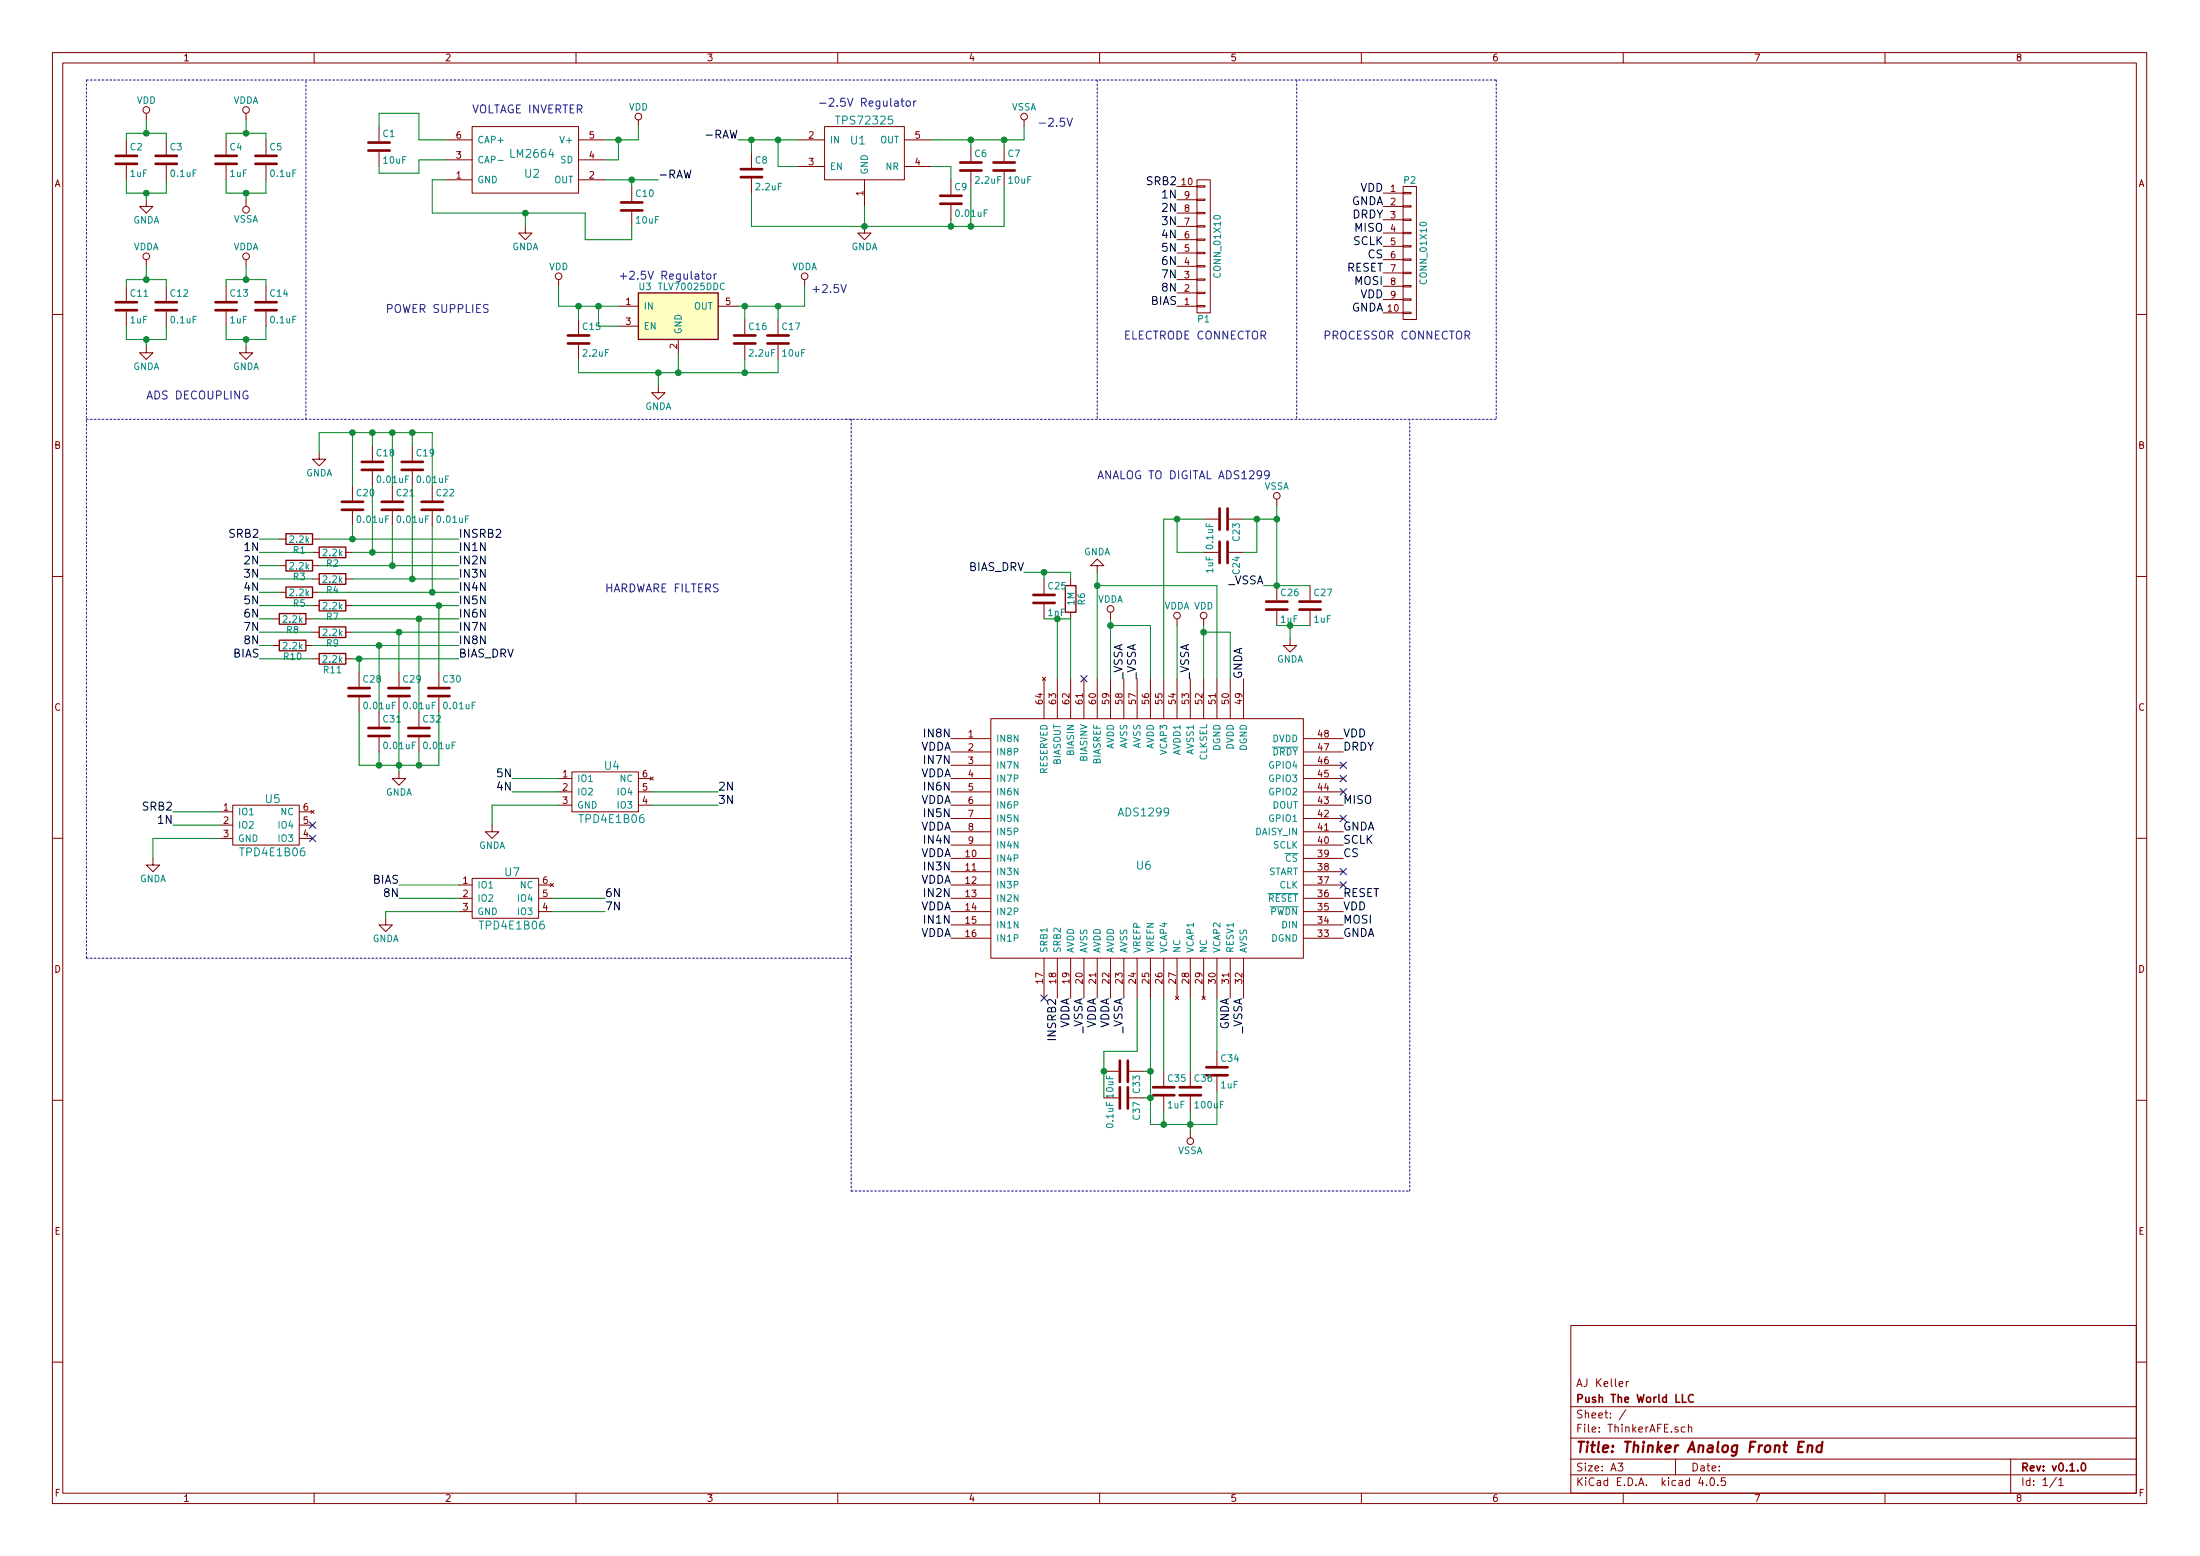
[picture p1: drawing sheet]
EESchema Schematic File Version 2
LIBS:power
LIBS:device
LIBS:transistors
LIBS:conn
LIBS:linear
LIBS:regul
LIBS:74xx
LIBS:cmos4000
LIBS:adc-dac
LIBS:memory
LIBS:xilinx
LIBS:microcontrollers
LIBS:dsp
LIBS:microchip
LIBS:analog_switches
LIBS:motorola
LIBS:texas
LIBS:intel
LIBS:audio
LIBS:interface
LIBS:digital-audio
LIBS:philips
LIBS:display
LIBS:cypress
LIBS:siliconi
LIBS:opto
LIBS:atmel
LIBS:contrib
LIBS:valves
LIBS:OpenBCI
LIBS:ThinkerHeadset
LIBS:ads1299
LIBS:ThinkerAFE-cache
EELAYER 25 0
EELAYER END
$Descr A3 16535 11693
encoding utf-8
Sheet 1 1
Title "Thinker Analog Front End"
Date ""
Rev "v0.1.0"
Comp "Push The World LLC"
Comment1 "AJ Keller"
Comment2 ""
Comment3 ""
Comment4 ""
$EndDescr
$Comp
L ADS1299 U6
U 1 1
P 8600 6300
F 0 "U6" H 8600 6100 60  0000 C CNN
F 1 "ADS1299" H 8600 6500 60  0000 C CNN
F 2 "Housings_QFP:TQFP-64_10x10mm_Pitch0.5mm" H 8600 6300 60  0001 C CNN
F 3 "" H 8600 6300 60  0001 C CNN
	1    8600 6300
	1    0    0    -1  
$EndComp
$Comp
L TPD4E1B06 U7
U 1 1
P 3850 6700
F 0 "U7" H 3850 6850 60  0000 C CNN
F 1 "TPD4E1B06" H 3850 6450 60  0000 C CNN
F 2 "ThinkerHeadset:SC70" H 3850 6700 60  0001 C CNN
F 3 "" H 3850 6700 60  0001 C CNN
	1    3850 6700
	1    0    0    -1  
$EndComp
Text Label 7150 5550 2    60   ~ 0
IN8N
Text Label 7150 5750 2    60   ~ 0
IN7N
Text Label 7150 5950 2    60   ~ 0
IN6N
Text Label 7150 6150 2    60   ~ 0
IN5N
Text Label 7150 6350 2    60   ~ 0
IN4N
Text Label 7150 6550 2    60   ~ 0
IN3N
Text Label 7150 6750 2    60   ~ 0
IN2N
Text Label 7150 6950 2    60   ~ 0
IN1N
Text Label 7950 7500 3    60   ~ 0
INSRB2
NoConn ~ 7850 7500
Text Label 3450 4950 0    60   ~ 0
BIAS_DRV
Text Label 3450 4850 0    60   ~ 0
IN8N
Text Label 3450 4750 0    60   ~ 0
IN7N
Text Label 3450 4650 0    60   ~ 0
IN6N
Text Label 3000 6650 2    60   ~ 0
BIAS
Text Label 3000 6750 2    60   ~ 0
8N
Text Label 4550 6750 0    60   ~ 0
6N
Text Label 4550 6850 0    60   ~ 0
7N
Text Label 1950 4950 2    60   ~ 0
BIAS
Text Label 1950 4850 2    60   ~ 0
8N
Text Label 1950 4750 2    60   ~ 0
7N
Text Label 1950 4650 2    60   ~ 0
6N
Text Label 3450 4450 0    60   ~ 0
IN4N
Text Label 3450 4350 0    60   ~ 0
IN3N
Text Label 3450 4250 0    60   ~ 0
IN2N
Text Label 1950 4550 2    60   ~ 0
5N
Text Label 1950 4450 2    60   ~ 0
4N
Text Label 1950 4350 2    60   ~ 0
3N
Text Label 1950 4250 2    60   ~ 0
2N
Text Label 3450 4550 0    60   ~ 0
IN5N
$Comp
L TPD4E1B06 U4
U 1 1
P 4600 5900
F 0 "U4" H 4600 6050 60  0000 C CNN
F 1 "TPD4E1B06" H 4600 5650 60  0000 C CNN
F 2 "ThinkerHeadset:SC70" H 4600 5900 60  0001 C CNN
F 3 "" H 4600 5900 60  0001 C CNN
	1    4600 5900
	1    0    0    -1  
$EndComp
Text Label 3850 5850 2    60   ~ 0
5N
Text Label 3850 5950 2    60   ~ 0
4N
Text Label 5400 5950 0    60   ~ 0
2N
Text Label 5400 6050 0    60   ~ 0
3N
$Comp
L GNDA #PWR01
U 1 1
P 3700 6200
F 0 "#PWR01" H 3700 5950 50  0001 C CNN
F 1 "GNDA" H 3700 6050 50  0000 C CNN
F 2 "" H 3700 6200 50  0000 C CNN
F 3 "" H 3700 6200 50  0000 C CNN
	1    3700 6200
	1    0    0    -1  
$EndComp
Text Label 3450 4050 0    60   ~ 0
INSRB2
Text Label 1950 4150 2    60   ~ 0
1N
Text Label 3450 4150 0    60   ~ 0
IN1N
Text Label 10100 5650 0    60   ~ 0
DRDY
Text Label 10100 6050 0    60   ~ 0
MISO
Text Label 10100 6350 0    60   ~ 0
SCLK
Text Label 10100 6450 0    60   ~ 0
CS
Text Label 10100 6950 0    60   ~ 0
MOSI
Text Label 10100 6850 0    60   ~ 0
VDD
Text Label 10100 5550 0    60   ~ 0
VDD
Text Label 9350 5100 1    60   ~ 0
GNDA
Text Label 10100 7050 0    60   ~ 0
GNDA
$Comp
L TPD4E1B06 U5
U 1 1
P 2050 6150
F 0 "U5" H 2050 6300 60  0000 C CNN
F 1 "TPD4E1B06" H 2050 5900 60  0000 C CNN
F 2 "ThinkerHeadset:SC70" H 2050 6150 60  0001 C CNN
F 3 "" H 2050 6150 60  0001 C CNN
	1    2050 6150
	1    0    0    -1  
$EndComp
Text Label 1300 6100 2    60   ~ 0
SRB2
$Comp
L GNDA #PWR02
U 1 1
P 1150 6450
F 0 "#PWR02" H 1150 6200 50  0001 C CNN
F 1 "GNDA" H 1150 6300 50  0000 C CNN
F 2 "" H 1150 6450 50  0000 C CNN
F 3 "" H 1150 6450 50  0000 C CNN
	1    1150 6450
	1    0    0    -1  
$EndComp
Text Label 1300 6200 2    60   ~ 0
1N
NoConn ~ 10100 5750
NoConn ~ 10100 5850
NoConn ~ 10100 5950
NoConn ~ 10100 6150
Text Label 8850 1400 2    60   ~ 0
SRB2
Text Label 8850 1500 2    60   ~ 0
1N
Text Label 8850 1600 2    60   ~ 0
2N
Text Label 8850 1700 2    60   ~ 0
3N
Text Label 8850 1800 2    60   ~ 0
4N
Text Label 8850 1900 2    60   ~ 0
5N
Text Label 8850 2000 2    60   ~ 0
6N
Text Label 8850 2100 2    60   ~ 0
7N
Text Label 8850 2200 2    60   ~ 0
8N
Text Label 8850 2300 2    60   ~ 0
BIAS
$Comp
L R R6
U 1 1
P 8050 4500
F 0 "R6" V 8130 4500 50  0000 C CNN
F 1 "1M" V 8050 4500 50  0000 C CNN
F 2 "Resistors_SMD:R_0603" V 7980 4500 50  0001 C CNN
F 3 "" H 8050 4500 50  0000 C CNN
	1    8050 4500
	1    0    0    -1  
$EndComp
$Comp
L C C25
U 1 1
P 7850 4500
F 0 "C25" H 7875 4600 50  0000 L CNN
F 1 "1nF" H 7875 4400 50  0000 L CNN
F 2 "Capacitors_SMD:C_0603" H 7888 4350 50  0001 C CNN
F 3 "" H 7850 4500 50  0000 C CNN
	1    7850 4500
	1    0    0    -1  
$EndComp
Text Label 7700 4300 2    60   ~ 0
BIAS_DRV
$Comp
L GNDA #PWR03
U 1 1
P 8250 4300
F 0 "#PWR03" H 8250 4050 50  0001 C CNN
F 1 "GNDA" H 8250 4150 50  0000 C CNN
F 2 "" H 8250 4300 50  0000 C CNN
F 3 "" H 8250 4300 50  0000 C CNN
	1    8250 4300
	-1   0    0    1   
$EndComp
$Comp
L VDDA #PWR04
U 1 1
P 8350 4650
F 0 "#PWR04" H 8350 4500 50  0001 C CNN
F 1 "VDDA" H 8350 4800 50  0000 C CNN
F 2 "" H 8350 4650 50  0000 C CNN
F 3 "" H 8350 4650 50  0000 C CNN
	1    8350 4650
	1    0    0    -1  
$EndComp
$Comp
L C C23
U 1 1
P 9200 3900
F 0 "C23" H 9225 4000 50  0000 L CNN
F 1 "0.1uF" H 9225 3800 50  0000 L CNN
F 2 "Capacitors_SMD:C_0603" H 9238 3750 50  0001 C CNN
F 3 "" H 9200 3900 50  0000 C CNN
	1    9200 3900
	0    1    1    0   
$EndComp
$Comp
L C C24
U 1 1
P 9200 4150
F 0 "C24" H 9225 4250 50  0000 L CNN
F 1 "1uF" H 9225 4050 50  0000 L CNN
F 2 "Capacitors_SMD:C_0603" H 9238 4000 50  0001 C CNN
F 3 "" H 9200 4150 50  0000 C CNN
	1    9200 4150
	0    1    1    0   
$EndComp
$Comp
L VSSA #PWR05
U 1 1
P 9600 3800
F 0 "#PWR05" H 9600 3650 50  0001 C CNN
F 1 "VSSA" H 9600 3950 50  0000 C CNN
F 2 "" H 9600 3800 50  0000 C CNN
F 3 "" H 9600 3800 50  0000 C CNN
	1    9600 3800
	1    0    0    -1  
$EndComp
$Comp
L VDD #PWR06
U 1 1
P 9050 4700
F 0 "#PWR06" H 9050 4550 50  0001 C CNN
F 1 "VDD" H 9050 4850 50  0000 C CNN
F 2 "" H 9050 4700 50  0000 C CNN
F 3 "" H 9050 4700 50  0000 C CNN
	1    9050 4700
	1    0    0    -1  
$EndComp
$Comp
L C C26
U 1 1
P 9600 4550
F 0 "C26" H 9625 4650 50  0000 L CNN
F 1 "1uF" H 9625 4450 50  0000 L CNN
F 2 "Capacitors_SMD:C_0603" H 9638 4400 50  0001 C CNN
F 3 "" H 9600 4550 50  0000 C CNN
	1    9600 4550
	1    0    0    -1  
$EndComp
$Comp
L C C27
U 1 1
P 9850 4550
F 0 "C27" H 9875 4650 50  0000 L CNN
F 1 "1uF" H 9875 4450 50  0000 L CNN
F 2 "Capacitors_SMD:C_0603" H 9888 4400 50  0001 C CNN
F 3 "" H 9850 4550 50  0000 C CNN
	1    9850 4550
	1    0    0    -1  
$EndComp
$Comp
L GNDA #PWR07
U 1 1
P 9700 4800
F 0 "#PWR07" H 9700 4550 50  0001 C CNN
F 1 "GNDA" H 9700 4650 50  0000 C CNN
F 2 "" H 9700 4800 50  0000 C CNN
F 3 "" H 9700 4800 50  0000 C CNN
	1    9700 4800
	1    0    0    -1  
$EndComp
Text Label 8550 5100 1    60   ~ 0
_VSSA
Text Label 8450 5100 1    60   ~ 0
_VSSA
$Comp
L VDDA #PWR08
U 1 1
P 8850 4700
F 0 "#PWR08" H 8850 4550 50  0001 C CNN
F 1 "VDDA" H 8850 4850 50  0000 C CNN
F 2 "" H 8850 4700 50  0000 C CNN
F 3 "" H 8850 4700 50  0000 C CNN
	1    8850 4700
	1    0    0    -1  
$EndComp
Text Label 8150 7500 3    60   ~ 0
_VSSA
Text Label 8450 7500 3    60   ~ 0
_VSSA
Text Label 9350 7500 3    60   ~ 0
_VSSA
$Comp
L C C34
U 1 1
P 9150 8050
F 0 "C34" H 9175 8150 50  0000 L CNN
F 1 "1uF" H 9175 7950 50  0000 L CNN
F 2 "Capacitors_SMD:C_0603" H 9188 7900 50  0001 C CNN
F 3 "" H 9150 8050 50  0000 C CNN
	1    9150 8050
	1    0    0    -1  
$EndComp
$Comp
L C C36
U 1 1
P 8950 8200
F 0 "C36" H 8975 8300 50  0000 L CNN
F 1 "100uF" H 8975 8100 50  0000 L CNN
F 2 "Capacitors_SMD:C_1210" H 8988 8050 50  0001 C CNN
F 3 "" H 8950 8200 50  0000 C CNN
	1    8950 8200
	1    0    0    -1  
$EndComp
$Comp
L C C35
U 1 1
P 8750 8200
F 0 "C35" H 8775 8300 50  0000 L CNN
F 1 "1uF" H 8775 8100 50  0000 L CNN
F 2 "Capacitors_SMD:C_0603" H 8788 8050 50  0001 C CNN
F 3 "" H 8750 8200 50  0000 C CNN
	1    8750 8200
	1    0    0    -1  
$EndComp
$Comp
L VSSA #PWR09
U 1 1
P 8950 8500
F 0 "#PWR09" H 8950 8350 50  0001 C CNN
F 1 "VSSA" H 8950 8650 50  0000 C CNN
F 2 "" H 8950 8500 50  0000 C CNN
F 3 "" H 8950 8500 50  0000 C CNN
	1    8950 8500
	-1   0    0    1   
$EndComp
$Comp
L C C33
U 1 1
P 8450 8050
F 0 "C33" H 8475 8150 50  0000 L CNN
F 1 "10uF" H 8475 7950 50  0000 L CNN
F 2 "Capacitors_SMD:C_0603" H 8488 7900 50  0001 C CNN
F 3 "" H 8450 8050 50  0000 C CNN
	1    8450 8050
	0    1    1    0   
$EndComp
$Comp
L C C37
U 1 1
P 8450 8250
F 0 "C37" H 8475 8350 50  0000 L CNN
F 1 "0.1uF" H 8475 8150 50  0000 L CNN
F 2 "Capacitors_SMD:C_0603" H 8488 8100 50  0001 C CNN
F 3 "" H 8450 8250 50  0000 C CNN
	1    8450 8250
	0    1    1    0   
$EndComp
Text Label 8250 7500 3    60   ~ 0
VDDA
Text Label 8350 7500 3    60   ~ 0
VDDA
Text Label 8050 7500 3    60   ~ 0
VDDA
Text Label 9250 7500 3    60   ~ 0
GNDA
NoConn ~ 10100 6550
Text Label 10100 6750 0    60   ~ 0
RESET
$Comp
L C C2
U 1 1
P 950 1200
F 0 "C2" H 975 1300 50  0000 L CNN
F 1 "1uF" H 975 1100 50  0000 L CNN
F 2 "Capacitors_SMD:C_0603" H 988 1050 50  0001 C CNN
F 3 "" H 950 1200 50  0000 C CNN
	1    950  1200
	1    0    0    -1  
$EndComp
$Comp
L C C3
U 1 1
P 1250 1200
F 0 "C3" H 1275 1300 50  0000 L CNN
F 1 "0.1uF" H 1275 1100 50  0000 L CNN
F 2 "Capacitors_SMD:C_0603" H 1288 1050 50  0001 C CNN
F 3 "" H 1250 1200 50  0000 C CNN
	1    1250 1200
	1    0    0    -1  
$EndComp
$Comp
L VDD #PWR010
U 1 1
P 1100 900
F 0 "#PWR010" H 1100 750 50  0001 C CNN
F 1 "VDD" H 1100 1050 50  0000 C CNN
F 2 "" H 1100 900 50  0000 C CNN
F 3 "" H 1100 900 50  0000 C CNN
	1    1100 900 
	1    0    0    -1  
$EndComp
$Comp
L GNDA #PWR011
U 1 1
P 1100 1500
F 0 "#PWR011" H 1100 1250 50  0001 C CNN
F 1 "GNDA" H 1100 1350 50  0000 C CNN
F 2 "" H 1100 1500 50  0000 C CNN
F 3 "" H 1100 1500 50  0000 C CNN
	1    1100 1500
	1    0    0    -1  
$EndComp
$Comp
L C C4
U 1 1
P 1700 1200
F 0 "C4" H 1725 1300 50  0000 L CNN
F 1 "1uF" H 1725 1100 50  0000 L CNN
F 2 "Capacitors_SMD:C_0603" H 1738 1050 50  0001 C CNN
F 3 "" H 1700 1200 50  0000 C CNN
	1    1700 1200
	1    0    0    -1  
$EndComp
$Comp
L C C5
U 1 1
P 2000 1200
F 0 "C5" H 2025 1300 50  0000 L CNN
F 1 "0.1uF" H 2025 1100 50  0000 L CNN
F 2 "Capacitors_SMD:C_0603" H 2038 1050 50  0001 C CNN
F 3 "" H 2000 1200 50  0000 C CNN
	1    2000 1200
	1    0    0    -1  
$EndComp
$Comp
L VDDA #PWR012
U 1 1
P 1850 900
F 0 "#PWR012" H 1850 750 50  0001 C CNN
F 1 "VDDA" H 1850 1050 50  0000 C CNN
F 2 "" H 1850 900 50  0000 C CNN
F 3 "" H 1850 900 50  0000 C CNN
	1    1850 900 
	1    0    0    -1  
$EndComp
$Comp
L VSSA #PWR013
U 1 1
P 1850 1500
F 0 "#PWR013" H 1850 1350 50  0001 C CNN
F 1 "VSSA" H 1850 1650 50  0000 C CNN
F 2 "" H 1850 1500 50  0000 C CNN
F 3 "" H 1850 1500 50  0000 C CNN
	1    1850 1500
	-1   0    0    1   
$EndComp
$Comp
L C C11
U 1 1
P 950 2300
F 0 "C11" H 975 2400 50  0000 L CNN
F 1 "1uF" H 975 2200 50  0000 L CNN
F 2 "Capacitors_SMD:C_0603" H 988 2150 50  0001 C CNN
F 3 "" H 950 2300 50  0000 C CNN
	1    950  2300
	1    0    0    -1  
$EndComp
$Comp
L C C12
U 1 1
P 1250 2300
F 0 "C12" H 1275 2400 50  0000 L CNN
F 1 "0.1uF" H 1275 2200 50  0000 L CNN
F 2 "Capacitors_SMD:C_0603" H 1288 2150 50  0001 C CNN
F 3 "" H 1250 2300 50  0000 C CNN
	1    1250 2300
	1    0    0    -1  
$EndComp
$Comp
L GNDA #PWR014
U 1 1
P 1100 2600
F 0 "#PWR014" H 1100 2350 50  0001 C CNN
F 1 "GNDA" H 1100 2450 50  0000 C CNN
F 2 "" H 1100 2600 50  0000 C CNN
F 3 "" H 1100 2600 50  0000 C CNN
	1    1100 2600
	1    0    0    -1  
$EndComp
$Comp
L C C13
U 1 1
P 1700 2300
F 0 "C13" H 1725 2400 50  0000 L CNN
F 1 "1uF" H 1725 2200 50  0000 L CNN
F 2 "Capacitors_SMD:C_0603" H 1738 2150 50  0001 C CNN
F 3 "" H 1700 2300 50  0000 C CNN
	1    1700 2300
	1    0    0    -1  
$EndComp
$Comp
L C C14
U 1 1
P 2000 2300
F 0 "C14" H 2025 2400 50  0000 L CNN
F 1 "0.1uF" H 2025 2200 50  0000 L CNN
F 2 "Capacitors_SMD:C_0603" H 2038 2150 50  0001 C CNN
F 3 "" H 2000 2300 50  0000 C CNN
	1    2000 2300
	1    0    0    -1  
$EndComp
$Comp
L VDDA #PWR015
U 1 1
P 1850 2000
F 0 "#PWR015" H 1850 1850 50  0001 C CNN
F 1 "VDDA" H 1850 2150 50  0000 C CNN
F 2 "" H 1850 2000 50  0000 C CNN
F 3 "" H 1850 2000 50  0000 C CNN
	1    1850 2000
	1    0    0    -1  
$EndComp
$Comp
L VDDA #PWR016
U 1 1
P 1100 2000
F 0 "#PWR016" H 1100 1850 50  0001 C CNN
F 1 "VDDA" H 1100 2150 50  0000 C CNN
F 2 "" H 1100 2000 50  0000 C CNN
F 3 "" H 1100 2000 50  0000 C CNN
	1    1100 2000
	1    0    0    -1  
$EndComp
$Comp
L GNDA #PWR017
U 1 1
P 1850 2600
F 0 "#PWR017" H 1850 2350 50  0001 C CNN
F 1 "GNDA" H 1850 2450 50  0000 C CNN
F 2 "" H 1850 2600 50  0000 C CNN
F 3 "" H 1850 2600 50  0000 C CNN
	1    1850 2600
	1    0    0    -1  
$EndComp
Text Notes 1100 3000 0    60   ~ 0
ADS DECOUPLING
$Comp
L C C15
U 1 1
P 4350 2550
F 0 "C15" H 4375 2650 50  0000 L CNN
F 1 "2.2uF" H 4375 2450 50  0000 L CNN
F 2 "Capacitors_SMD:C_0603" H 4388 2400 50  0001 C CNN
F 3 "" H 4350 2550 50  0000 C CNN
	1    4350 2550
	1    0    0    -1  
$EndComp
$Comp
L GNDA #PWR018
U 1 1
P 4950 2900
F 0 "#PWR018" H 4950 2650 50  0001 C CNN
F 1 "GNDA" H 4950 2750 50  0000 C CNN
F 2 "" H 4950 2900 50  0000 C CNN
F 3 "" H 4950 2900 50  0000 C CNN
	1    4950 2900
	1    0    0    -1  
$EndComp
Text Notes 4650 2100 0    60   ~ 0
+2.5V Regulator
$Comp
L C C16
U 1 1
P 5600 2550
F 0 "C16" H 5625 2650 50  0000 L CNN
F 1 "2.2uF" H 5625 2450 50  0000 L CNN
F 2 "Capacitors_SMD:C_0603" H 5638 2400 50  0001 C CNN
F 3 "" H 5600 2550 50  0000 C CNN
	1    5600 2550
	1    0    0    -1  
$EndComp
$Comp
L VDD #PWR019
U 1 1
P 4200 2150
F 0 "#PWR019" H 4200 2000 50  0001 C CNN
F 1 "VDD" H 4200 2300 50  0000 C CNN
F 2 "" H 4200 2150 50  0000 C CNN
F 3 "" H 4200 2150 50  0000 C CNN
	1    4200 2150
	1    0    0    -1  
$EndComp
$Comp
L C C17
U 1 1
P 5850 2550
F 0 "C17" H 5875 2650 50  0000 L CNN
F 1 "10uF" H 5875 2450 50  0000 L CNN
F 2 "Capacitors_SMD:C_0603" H 5888 2400 50  0001 C CNN
F 3 "" H 5850 2550 50  0000 C CNN
	1    5850 2550
	1    0    0    -1  
$EndComp
$Comp
L VDDA #PWR020
U 1 1
P 6050 2150
F 0 "#PWR020" H 6050 2000 50  0001 C CNN
F 1 "VDDA" H 6050 2300 50  0000 C CNN
F 2 "" H 6050 2150 50  0000 C CNN
F 3 "" H 6050 2150 50  0000 C CNN
	1    6050 2150
	1    0    0    -1  
$EndComp
$Comp
L LM2664 U2
U 1 1
P 4000 1200
F 0 "U2" H 4000 1100 60  0000 C CNN
F 1 "LM2664" H 4000 1250 60  0000 C CNN
F 2 "TO_SOT_Packages_SMD:SOT-23-6" H 3650 1200 60  0001 C CNN
F 3 "" H 3650 1200 60  0001 C CNN
	1    4000 1200
	1    0    0    -1  
$EndComp
$Comp
L C C1
U 1 1
P 2850 1100
F 0 "C1" H 2875 1200 50  0000 L CNN
F 1 "10uF" H 2875 1000 50  0000 L CNN
F 2 "Capacitors_SMD:C_0603" H 2888 950 50  0001 C CNN
F 3 "" H 2850 1100 50  0000 C CNN
	1    2850 1100
	1    0    0    -1  
$EndComp
$Comp
L VDD #PWR021
U 1 1
P 4800 950
F 0 "#PWR021" H 4800 800 50  0001 C CNN
F 1 "VDD" H 4800 1100 50  0000 C CNN
F 2 "" H 4800 950 50  0000 C CNN
F 3 "" H 4800 950 50  0000 C CNN
	1    4800 950 
	1    0    0    -1  
$EndComp
$Comp
L GNDA #PWR022
U 1 1
P 3950 1700
F 0 "#PWR022" H 3950 1450 50  0001 C CNN
F 1 "GNDA" H 3950 1550 50  0000 C CNN
F 2 "" H 3950 1700 50  0000 C CNN
F 3 "" H 3950 1700 50  0000 C CNN
	1    3950 1700
	1    0    0    -1  
$EndComp
$Comp
L C C10
U 1 1
P 4750 1550
F 0 "C10" H 4775 1650 50  0000 L CNN
F 1 "10uF" H 4775 1450 50  0000 L CNN
F 2 "Capacitors_SMD:C_0603" H 4788 1400 50  0001 C CNN
F 3 "" H 4750 1550 50  0000 C CNN
	1    4750 1550
	1    0    0    -1  
$EndComp
Text Label 4950 1350 0    60   ~ 0
-RAW
$Comp
L TPS72325 U1
U 1 1
P 6500 1150
F 0 "U1" H 6450 1250 60  0000 C CNN
F 1 "TPS72325" H 6500 1400 60  0000 C CNN
F 2 "TO_SOT_Packages_SMD:SOT-23-5" H 6450 1050 60  0001 C CNN
F 3 "" H 6450 1050 60  0001 C CNN
	1    6500 1150
	1    0    0    -1  
$EndComp
Text Notes 3550 850  0    60   ~ 0
VOLTAGE INVERTER
Text Label 5550 1050 2    60   ~ 0
-RAW
$Comp
L GNDA #PWR023
U 1 1
P 6500 1700
F 0 "#PWR023" H 6500 1450 50  0001 C CNN
F 1 "GNDA" H 6500 1550 50  0000 C CNN
F 2 "" H 6500 1700 50  0000 C CNN
F 3 "" H 6500 1700 50  0000 C CNN
	1    6500 1700
	1    0    0    -1  
$EndComp
$Comp
L C C8
U 1 1
P 5650 1300
F 0 "C8" H 5675 1400 50  0000 L CNN
F 1 "2.2uF" H 5675 1200 50  0000 L CNN
F 2 "Capacitors_SMD:C_0603" H 5688 1150 50  0001 C CNN
F 3 "" H 5650 1300 50  0000 C CNN
	1    5650 1300
	1    0    0    -1  
$EndComp
$Comp
L C C9
U 1 1
P 7150 1500
F 0 "C9" H 7175 1600 50  0000 L CNN
F 1 "0.01uF" H 7175 1400 50  0000 L CNN
F 2 "Capacitors_SMD:C_0603" H 7188 1350 50  0001 C CNN
F 3 "" H 7150 1500 50  0000 C CNN
	1    7150 1500
	1    0    0    -1  
$EndComp
$Comp
L C C6
U 1 1
P 7300 1250
F 0 "C6" H 7325 1350 50  0000 L CNN
F 1 "2.2uF" H 7325 1150 50  0000 L CNN
F 2 "Capacitors_SMD:C_0603" H 7338 1100 50  0001 C CNN
F 3 "" H 7300 1250 50  0000 C CNN
	1    7300 1250
	1    0    0    -1  
$EndComp
$Comp
L C C7
U 1 1
P 7550 1250
F 0 "C7" H 7575 1350 50  0000 L CNN
F 1 "10uF" H 7575 1150 50  0000 L CNN
F 2 "Capacitors_SMD:C_0603" H 7588 1100 50  0001 C CNN
F 3 "" H 7550 1250 50  0000 C CNN
	1    7550 1250
	1    0    0    -1  
$EndComp
$Comp
L VSSA #PWR024
U 1 1
P 7700 950
F 0 "#PWR024" H 7700 800 50  0001 C CNN
F 1 "VSSA" H 7700 1100 50  0000 C CNN
F 2 "" H 7700 950 50  0000 C CNN
F 3 "" H 7700 950 50  0000 C CNN
	1    7700 950 
	1    0    0    -1  
$EndComp
Text Notes 6150 800  0    60   ~ 0
-2.5V Regulator
Text Notes 7800 950  0    60   ~ 0
-2.5V
Text Notes 6100 2200 0    60   ~ 0
+2.5V
$Comp
L TLV70025DDC U3
U 1 1
P 5100 2350
F 0 "U3" H 4850 2550 50  0000 C CNN
F 1 "TLV70025DDC" H 5200 2550 50  0000 C CNN
F 2 "TO_SOT_Packages_SMD:SOT-23-5" H 5100 2450 50  0001 C CIN
F 3 "" H 5100 2350 50  0000 C CNN
	1    5100 2350
	1    0    0    -1  
$EndComp
Text Notes 2900 2350 0    60   ~ 0
POWER SUPPLIES
Text Notes 4550 4450 0    60   ~ 0
HARDWARE FILTERS
Text Notes 8250 3600 0    60   ~ 0
ANALOG TO DIGITAL ADS1299
NoConn ~ 10100 6650
NoConn ~ 8150 5100
Text Label 9500 4400 2    60   ~ 0
_VSSA
Text Label 8950 5100 1    60   ~ 0
_VSSA
NoConn ~ -1750 12250
$Comp
L GNDA #PWR025
U 1 1
P 2900 6900
F 0 "#PWR025" H 2900 6650 50  0001 C CNN
F 1 "GNDA" H 2900 6750 50  0000 C CNN
F 2 "" H 2900 6900 50  0000 C CNN
F 3 "" H 2900 6900 50  0000 C CNN
	1    2900 6900
	1    0    0    -1  
$EndComp
Text Label 1950 4050 2    60   ~ 0
SRB2
$Comp
L R R1
U 1 1
P 2250 4050
F 0 "R1" V 2330 4050 50  0000 C CNN
F 1 "2.2k" V 2250 4050 50  0000 C CNN
F 2 "Resistors_SMD:R_0603" V 2180 4050 50  0001 C CNN
F 3 "" H 2250 4050 50  0000 C CNN
	1    2250 4050
	0    1    1    0   
$EndComp
$Comp
L R R2
U 1 1
P 2500 4150
F 0 "R2" V 2580 4150 50  0000 C CNN
F 1 "2.2k" V 2500 4150 50  0000 C CNN
F 2 "Resistors_SMD:R_0603" V 2430 4150 50  0001 C CNN
F 3 "" H 2500 4150 50  0000 C CNN
	1    2500 4150
	0    1    1    0   
$EndComp
$Comp
L R R3
U 1 1
P 2250 4250
F 0 "R3" V 2330 4250 50  0000 C CNN
F 1 "2.2k" V 2250 4250 50  0000 C CNN
F 2 "Resistors_SMD:R_0603" V 2180 4250 50  0001 C CNN
F 3 "" H 2250 4250 50  0000 C CNN
	1    2250 4250
	0    1    1    0   
$EndComp
$Comp
L R R4
U 1 1
P 2500 4350
F 0 "R4" V 2580 4350 50  0000 C CNN
F 1 "2.2k" V 2500 4350 50  0000 C CNN
F 2 "Resistors_SMD:R_0603" V 2430 4350 50  0001 C CNN
F 3 "" H 2500 4350 50  0000 C CNN
	1    2500 4350
	0    1    1    0   
$EndComp
$Comp
L R R5
U 1 1
P 2250 4450
F 0 "R5" V 2330 4450 50  0000 C CNN
F 1 "2.2k" V 2250 4450 50  0000 C CNN
F 2 "Resistors_SMD:R_0603" V 2180 4450 50  0001 C CNN
F 3 "" H 2250 4450 50  0000 C CNN
	1    2250 4450
	0    1    1    0   
$EndComp
$Comp
L R R7
U 1 1
P 2500 4550
F 0 "R7" V 2580 4550 50  0000 C CNN
F 1 "2.2k" V 2500 4550 50  0000 C CNN
F 2 "Resistors_SMD:R_0603" V 2430 4550 50  0001 C CNN
F 3 "" H 2500 4550 50  0000 C CNN
	1    2500 4550
	0    1    1    0   
$EndComp
$Comp
L R R8
U 1 1
P 2200 4650
F 0 "R8" V 2280 4650 50  0000 C CNN
F 1 "2.2k" V 2200 4650 50  0000 C CNN
F 2 "Resistors_SMD:R_0603" V 2130 4650 50  0001 C CNN
F 3 "" H 2200 4650 50  0000 C CNN
	1    2200 4650
	0    1    1    0   
$EndComp
$Comp
L R R9
U 1 1
P 2500 4750
F 0 "R9" V 2580 4750 50  0000 C CNN
F 1 "2.2k" V 2500 4750 50  0000 C CNN
F 2 "Resistors_SMD:R_0603" V 2430 4750 50  0001 C CNN
F 3 "" H 2500 4750 50  0000 C CNN
	1    2500 4750
	0    1    1    0   
$EndComp
$Comp
L R R10
U 1 1
P 2200 4850
F 0 "R10" V 2280 4850 50  0000 C CNN
F 1 "2.2k" V 2200 4850 50  0000 C CNN
F 2 "Resistors_SMD:R_0603" V 2130 4850 50  0001 C CNN
F 3 "" H 2200 4850 50  0000 C CNN
	1    2200 4850
	0    1    1    0   
$EndComp
$Comp
L R R11
U 1 1
P 2500 4950
F 0 "R11" V 2580 4950 50  0000 C CNN
F 1 "2.2k" V 2500 4950 50  0000 C CNN
F 2 "Resistors_SMD:R_0603" V 2430 4950 50  0001 C CNN
F 3 "" H 2500 4950 50  0000 C CNN
	1    2500 4950
	0    1    1    0   
$EndComp
$Comp
L C C28
U 1 1
P 2700 5200
F 0 "C28" H 2725 5300 50  0000 L CNN
F 1 "0.01uF" H 2725 5100 50  0000 L CNN
F 2 "Capacitors_SMD:C_0603" H 2738 5050 50  0001 C CNN
F 3 "" H 2700 5200 50  0000 C CNN
	1    2700 5200
	1    0    0    -1  
$EndComp
$Comp
L C C31
U 1 1
P 2850 5500
F 0 "C31" H 2875 5600 50  0000 L CNN
F 1 "0.01uF" H 2875 5400 50  0000 L CNN
F 2 "Capacitors_SMD:C_0603" H 2888 5350 50  0001 C CNN
F 3 "" H 2850 5500 50  0000 C CNN
	1    2850 5500
	1    0    0    -1  
$EndComp
$Comp
L C C29
U 1 1
P 3000 5200
F 0 "C29" H 3025 5300 50  0000 L CNN
F 1 "0.01uF" H 3025 5100 50  0000 L CNN
F 2 "Capacitors_SMD:C_0603" H 3038 5050 50  0001 C CNN
F 3 "" H 3000 5200 50  0000 C CNN
	1    3000 5200
	1    0    0    -1  
$EndComp
$Comp
L C C32
U 1 1
P 3150 5500
F 0 "C32" H 3175 5600 50  0000 L CNN
F 1 "0.01uF" H 3175 5400 50  0000 L CNN
F 2 "Capacitors_SMD:C_0603" H 3188 5350 50  0001 C CNN
F 3 "" H 3150 5500 50  0000 C CNN
	1    3150 5500
	1    0    0    -1  
$EndComp
$Comp
L C C30
U 1 1
P 3300 5200
F 0 "C30" H 3325 5300 50  0000 L CNN
F 1 "0.01uF" H 3325 5100 50  0000 L CNN
F 2 "Capacitors_SMD:C_0603" H 3338 5050 50  0001 C CNN
F 3 "" H 3300 5200 50  0000 C CNN
	1    3300 5200
	1    0    0    -1  
$EndComp
$Comp
L C C20
U 1 1
P 2650 3800
F 0 "C20" H 2675 3900 50  0000 L CNN
F 1 "0.01uF" H 2675 3700 50  0000 L CNN
F 2 "Capacitors_SMD:C_0603" H 2688 3650 50  0001 C CNN
F 3 "" H 2650 3800 50  0000 C CNN
	1    2650 3800
	1    0    0    -1  
$EndComp
$Comp
L C C18
U 1 1
P 2800 3500
F 0 "C18" H 2825 3600 50  0000 L CNN
F 1 "0.01uF" H 2825 3400 50  0000 L CNN
F 2 "Capacitors_SMD:C_0603" H 2838 3350 50  0001 C CNN
F 3 "" H 2800 3500 50  0000 C CNN
	1    2800 3500
	1    0    0    -1  
$EndComp
$Comp
L C C21
U 1 1
P 2950 3800
F 0 "C21" H 2975 3900 50  0000 L CNN
F 1 "0.01uF" H 2975 3700 50  0000 L CNN
F 2 "Capacitors_SMD:C_0603" H 2988 3650 50  0001 C CNN
F 3 "" H 2950 3800 50  0000 C CNN
	1    2950 3800
	1    0    0    -1  
$EndComp
$Comp
L C C19
U 1 1
P 3100 3500
F 0 "C19" H 3125 3600 50  0000 L CNN
F 1 "0.01uF" H 3125 3400 50  0000 L CNN
F 2 "Capacitors_SMD:C_0603" H 3138 3350 50  0001 C CNN
F 3 "" H 3100 3500 50  0000 C CNN
	1    3100 3500
	1    0    0    -1  
$EndComp
$Comp
L C C22
U 1 1
P 3250 3800
F 0 "C22" H 3275 3900 50  0000 L CNN
F 1 "0.01uF" H 3275 3700 50  0000 L CNN
F 2 "Capacitors_SMD:C_0603" H 3288 3650 50  0001 C CNN
F 3 "" H 3250 3800 50  0000 C CNN
	1    3250 3800
	1    0    0    -1  
$EndComp
Wire Wire Line
	3700 6050 4200 6050
Wire Wire Line
	3700 6050 3700 6200
Wire Wire Line
	1150 6300 1650 6300
Wire Wire Line
	1150 6300 1150 6450
Wire Wire Line
	8050 4650 8050 5100
Wire Wire Line
	7950 5100 7950 4650
Wire Wire Line
	7850 4650 8050 4650
Connection ~ 7950 4650
Wire Wire Line
	7850 4350 7850 4300
Wire Wire Line
	7700 4300 8050 4300
Wire Wire Line
	8050 4300 8050 4350
Connection ~ 7850 4300
Wire Wire Line
	8250 4300 8250 5100
Wire Wire Line
	8350 4650 8350 5100
Wire Wire Line
	8650 5100 8650 4700
Wire Wire Line
	8650 4700 8350 4700
Connection ~ 8350 4700
Wire Wire Line
	8750 5100 8750 3900
Wire Wire Line
	8750 3900 9050 3900
Wire Wire Line
	9050 4150 8850 4150
Wire Wire Line
	8850 4150 8850 3900
Connection ~ 8850 3900
Wire Wire Line
	9350 3900 9600 3900
Wire Wire Line
	9350 4150 9450 4150
Wire Wire Line
	9450 4150 9450 3900
Connection ~ 9450 3900
Wire Wire Line
	9050 4700 9050 5100
Wire Wire Line
	9250 5100 9250 4750
Wire Wire Line
	9250 4750 9050 4750
Connection ~ 9050 4750
Connection ~ 9600 3900
Wire Wire Line
	9600 4700 9850 4700
Wire Wire Line
	9700 4700 9700 4800
Connection ~ 9700 4700
Wire Wire Line
	9600 3800 9600 4400
Connection ~ 9600 4400
Wire Wire Line
	9500 4400 9850 4400
Wire Wire Line
	8850 5100 8850 4700
Wire Wire Line
	8750 7500 8750 8050
Wire Wire Line
	8950 7500 8950 8050
Wire Wire Line
	9150 7500 9150 7900
Wire Wire Line
	9150 8450 9150 8200
Wire Wire Line
	8650 8450 9150 8450
Wire Wire Line
	8950 8350 8950 8500
Connection ~ 8950 8450
Wire Wire Line
	8750 8350 8750 8450
Wire Wire Line
	8550 7500 8550 7900
Wire Wire Line
	8550 7900 8300 7900
Wire Wire Line
	8300 7900 8300 8250
Connection ~ 8300 8050
Wire Wire Line
	8650 7500 8650 8450
Wire Wire Line
	8650 8050 8600 8050
Wire Wire Line
	8650 8250 8600 8250
Connection ~ 8650 8050
Connection ~ 8750 8450
Connection ~ 8650 8250
Wire Wire Line
	1250 1450 1250 1350
Wire Wire Line
	950  1450 1250 1450
Wire Wire Line
	1100 1450 1100 1500
Wire Wire Line
	950  1350 950  1450
Connection ~ 1100 1450
Wire Wire Line
	1250 1000 1250 1050
Wire Wire Line
	950  1000 1250 1000
Wire Wire Line
	1100 1000 1100 900 
Wire Wire Line
	950  1050 950  1000
Connection ~ 1100 1000
Wire Wire Line
	2000 1450 2000 1350
Wire Wire Line
	1700 1450 2000 1450
Wire Wire Line
	1850 1450 1850 1500
Wire Wire Line
	1700 1350 1700 1450
Connection ~ 1850 1450
Wire Wire Line
	2000 1000 2000 1050
Wire Wire Line
	1700 1000 2000 1000
Wire Wire Line
	1850 1000 1850 900 
Wire Wire Line
	1700 1050 1700 1000
Connection ~ 1850 1000
Wire Wire Line
	1250 2550 1250 2450
Wire Wire Line
	950  2550 1250 2550
Wire Wire Line
	1100 2550 1100 2600
Wire Wire Line
	950  2450 950  2550
Connection ~ 1100 2550
Wire Wire Line
	1250 2100 1250 2150
Wire Wire Line
	950  2100 1250 2100
Wire Wire Line
	1100 2100 1100 2000
Wire Wire Line
	950  2150 950  2100
Connection ~ 1100 2100
Wire Wire Line
	2000 2550 2000 2450
Wire Wire Line
	1700 2550 2000 2550
Wire Wire Line
	1850 2550 1850 2600
Wire Wire Line
	1700 2450 1700 2550
Connection ~ 1850 2550
Wire Wire Line
	2000 2100 2000 2150
Wire Wire Line
	1700 2100 2000 2100
Wire Wire Line
	1850 2100 1850 2000
Wire Wire Line
	1700 2150 1700 2100
Connection ~ 1850 2100
Wire Notes Line
	650  3150 11250 3150
Wire Notes Line
	2300 3150 2300 600 
Wire Wire Line
	4200 2300 4650 2300
Wire Wire Line
	4350 2700 4350 2800
Wire Wire Line
	5600 2300 5600 2400
Connection ~ 5600 2300
Wire Wire Line
	5600 2800 5600 2700
Wire Wire Line
	4350 2800 5850 2800
Wire Wire Line
	4950 2800 4950 2900
Connection ~ 4950 2800
Wire Wire Line
	4200 2150 4200 2300
Wire Wire Line
	4350 2400 4350 2300
Connection ~ 4350 2300
Wire Wire Line
	6050 2300 6050 2150
Wire Wire Line
	5850 2300 5850 2400
Connection ~ 5850 2300
Wire Wire Line
	5850 2800 5850 2700
Connection ~ 5600 2800
Wire Wire Line
	3350 1050 3150 1050
Wire Wire Line
	3150 1050 3150 850 
Wire Wire Line
	3150 850  2850 850 
Wire Wire Line
	2850 850  2850 950 
Wire Wire Line
	3350 1200 3150 1200
Wire Wire Line
	3150 1200 3150 1300
Wire Wire Line
	3150 1300 2850 1300
Wire Wire Line
	2850 1300 2850 1250
Wire Wire Line
	4550 1050 4800 1050
Wire Wire Line
	4800 1050 4800 950 
Wire Wire Line
	4550 1200 4650 1200
Wire Wire Line
	4650 1200 4650 1050
Connection ~ 4650 1050
Wire Wire Line
	4550 1350 4950 1350
Wire Wire Line
	3350 1350 3250 1350
Wire Wire Line
	3250 1350 3250 1600
Wire Wire Line
	3250 1600 4400 1600
Wire Wire Line
	3950 1600 3950 1700
Wire Wire Line
	4750 1350 4750 1400
Connection ~ 4750 1350
Wire Wire Line
	4750 1700 4750 1800
Wire Wire Line
	4750 1800 4400 1800
Wire Wire Line
	4400 1800 4400 1600
Connection ~ 3950 1600
Wire Wire Line
	5550 1050 6000 1050
Wire Wire Line
	6000 1250 5850 1250
Wire Wire Line
	5850 1250 5850 1050
Connection ~ 5850 1050
Wire Wire Line
	7700 1050 7700 950 
Wire Wire Line
	7000 1050 7700 1050
Wire Wire Line
	7300 1100 7300 1050
Connection ~ 7300 1050
Wire Wire Line
	7550 1100 7550 1050
Connection ~ 7550 1050
Wire Wire Line
	7550 1700 7550 1400
Wire Wire Line
	5650 1700 7550 1700
Wire Wire Line
	7300 1400 7300 1700
Connection ~ 7300 1700
Wire Wire Line
	7150 1650 7150 1700
Connection ~ 7150 1700
Wire Wire Line
	7150 1350 7150 1250
Wire Wire Line
	7150 1250 7000 1250
Wire Wire Line
	5650 1150 5650 1050
Connection ~ 5650 1050
Wire Wire Line
	5650 1450 5650 1700
Connection ~ 6500 1700
Wire Wire Line
	6500 1550 6500 1700
Wire Wire Line
	5550 2300 6050 2300
Wire Wire Line
	5100 2650 5100 2800
Connection ~ 5100 2800
Wire Wire Line
	4650 2450 4500 2450
Wire Wire Line
	4500 2450 4500 2300
Connection ~ 4500 2300
Wire Notes Line
	650  7200 6400 7200
Wire Wire Line
	9150 5100 9150 4400
Wire Wire Line
	9150 4400 8250 4400
Connection ~ 8250 4400
Wire Wire Line
	2900 6850 3450 6850
Wire Wire Line
	2900 6850 2900 6900
Wire Wire Line
	3450 4050 2400 4050
Wire Wire Line
	2100 4050 1950 4050
Wire Wire Line
	1950 4150 2350 4150
Wire Wire Line
	2650 4150 3450 4150
Wire Wire Line
	3450 4250 2400 4250
Wire Wire Line
	2100 4250 1950 4250
Wire Wire Line
	1950 4350 2350 4350
Wire Wire Line
	2650 4350 3450 4350
Wire Wire Line
	3450 4450 2400 4450
Wire Wire Line
	1950 4450 2100 4450
Wire Wire Line
	1950 4550 2350 4550
Wire Wire Line
	2650 4550 3450 4550
Wire Wire Line
	3450 4650 2350 4650
Wire Wire Line
	2050 4650 1950 4650
Wire Wire Line
	2350 4750 1950 4750
Wire Wire Line
	2050 4850 1950 4850
Wire Wire Line
	1950 4950 2350 4950
Wire Wire Line
	2650 4750 3450 4750
Wire Wire Line
	3450 4850 2350 4850
Wire Wire Line
	2650 4950 3450 4950
Wire Wire Line
	2650 3950 2650 4050
Connection ~ 2650 4050
Wire Wire Line
	2800 3650 2800 4150
Connection ~ 2800 4150
Wire Wire Line
	2950 3950 2950 4250
Connection ~ 2950 4250
Wire Wire Line
	3100 3650 3100 4350
Connection ~ 3100 4350
Wire Wire Line
	3250 3950 3250 4450
Connection ~ 3250 4450
Wire Wire Line
	2700 5050 2700 4950
Connection ~ 2700 4950
Wire Wire Line
	4900 5950 5400 5950
Wire Wire Line
	5400 6050 4900 6050
Wire Wire Line
	3850 5950 4200 5950
Wire Wire Line
	4200 5850 3850 5850
Wire Wire Line
	1650 6200 1300 6200
Wire Wire Line
	1650 6100 1300 6100
Wire Wire Line
	3000 6750 3450 6750
Wire Wire Line
	3000 6650 3450 6650
Wire Wire Line
	4150 6850 4550 6850
Wire Wire Line
	4150 6750 4550 6750
Wire Wire Line
	2850 5350 2850 4850
Connection ~ 2850 4850
Wire Wire Line
	3000 5050 3000 4750
Connection ~ 3000 4750
Wire Wire Line
	3150 5350 3150 4650
Connection ~ 3150 4650
Wire Wire Line
	3300 5050 3300 4550
Connection ~ 3300 4550
$Comp
L GNDA #PWR026
U 1 1
P 3000 5800
F 0 "#PWR026" H 3000 5550 50  0001 C CNN
F 1 "GNDA" H 3000 5650 50  0000 C CNN
F 2 "" H 3000 5800 50  0000 C CNN
F 3 "" H 3000 5800 50  0000 C CNN
	1    3000 5800
	1    0    0    -1  
$EndComp
Wire Wire Line
	3000 5350 3000 5800
Wire Wire Line
	2850 5650 2850 5750
Wire Wire Line
	2700 5750 3300 5750
Connection ~ 3000 5750
Wire Wire Line
	3150 5750 3150 5650
Wire Wire Line
	3300 5750 3300 5350
Connection ~ 3150 5750
Wire Wire Line
	2700 5350 2700 5750
Connection ~ 2850 5750
$Comp
L GNDA #PWR027
U 1 1
P 2400 3400
F 0 "#PWR027" H 2400 3150 50  0001 C CNN
F 1 "GNDA" H 2400 3250 50  0000 C CNN
F 2 "" H 2400 3400 50  0000 C CNN
F 3 "" H 2400 3400 50  0000 C CNN
	1    2400 3400
	1    0    0    -1  
$EndComp
Wire Wire Line
	3250 3650 3250 3250
Wire Wire Line
	3250 3250 2400 3250
Wire Wire Line
	2400 3250 2400 3400
Wire Wire Line
	3100 3350 3100 3250
Connection ~ 3100 3250
Wire Wire Line
	2950 3650 2950 3250
Connection ~ 2950 3250
Wire Wire Line
	2800 3350 2800 3250
Connection ~ 2800 3250
Wire Wire Line
	2650 3650 2650 3250
Connection ~ 2650 3250
Text Label 10400 1450 2    60   ~ 0
VDD
Text Label 10400 1650 2    60   ~ 0
DRDY
Text Label 10400 1750 2    60   ~ 0
MISO
Text Label 10400 1850 2    60   ~ 0
SCLK
Text Label 10400 2150 2    60   ~ 0
MOSI
Text Label 10400 1950 2    60   ~ 0
CS
Text Label 10400 1550 2    60   ~ 0
GNDA
Text Label 10400 2250 2    60   ~ 0
VDD
Text Label 10400 2350 2    60   ~ 0
GNDA
$Comp
L CONN_01X10 P2
U 1 1
P 10600 1900
F 0 "P2" H 10600 2450 50  0000 C CNN
F 1 "CONN_01X10" V 10700 1900 50  0000 C CNN
F 2 "Socket_Strips:Socket_Strip_Straight_1x10" H 10600 1900 50  0001 C CNN
F 3 "" H 10600 1900 50  0000 C CNN
	1    10600 1900
	1    0    0    -1  
$EndComp
$Comp
L CONN_01X10 P1
U 1 1
P 9050 1850
F 0 "P1" H 9050 2400 50  0000 C CNN
F 1 "CONN_01X10" V 9150 1850 50  0000 C CNN
F 2 "Socket_Strips:Socket_Strip_Angled_1x10" H 9050 1850 50  0001 C CNN
F 3 "" H 9050 1850 50  0000 C CNN
	1    9050 1850
	1    0    0    1   
$EndComp
Wire Notes Line
	650  600  650  7200
Wire Notes Line
	650  600  11250 600 
Wire Notes Line
	6400 3150 6400 8950
Wire Notes Line
	6400 3150 6350 3150
Wire Notes Line
	8250 600  8250 3150
Text Notes 8450 2550 0    60   ~ 0
ELECTRODE CONNECTOR
Text Notes 9950 2550 0    60   ~ 0
PROCESSOR CONNECTOR
Wire Notes Line
	9750 600  9750 3150
Wire Notes Line
	11250 600  11250 3150
Wire Notes Line
	6400 8950 10600 8950
Wire Notes Line
	10600 8950 10600 3150
Text Label 10400 2050 2    60   ~ 0
RESET
NoConn ~ 2350 6200
NoConn ~ 2350 6300
Text Label 10100 6250 0    60   ~ 0
GNDA
Text Label 7150 5650 2    60   ~ 0
VDDA
Text Label 7150 5850 2    60   ~ 0
VDDA
Text Label 7150 6050 2    60   ~ 0
VDDA
Text Label 7150 6250 2    60   ~ 0
VDDA
Text Label 7150 6450 2    60   ~ 0
VDDA
Text Label 7150 6650 2    60   ~ 0
VDDA
Text Label 7150 6850 2    60   ~ 0
VDDA
Text Label 7150 7050 2    60   ~ 0
VDDA
$EndSCHEMATC
